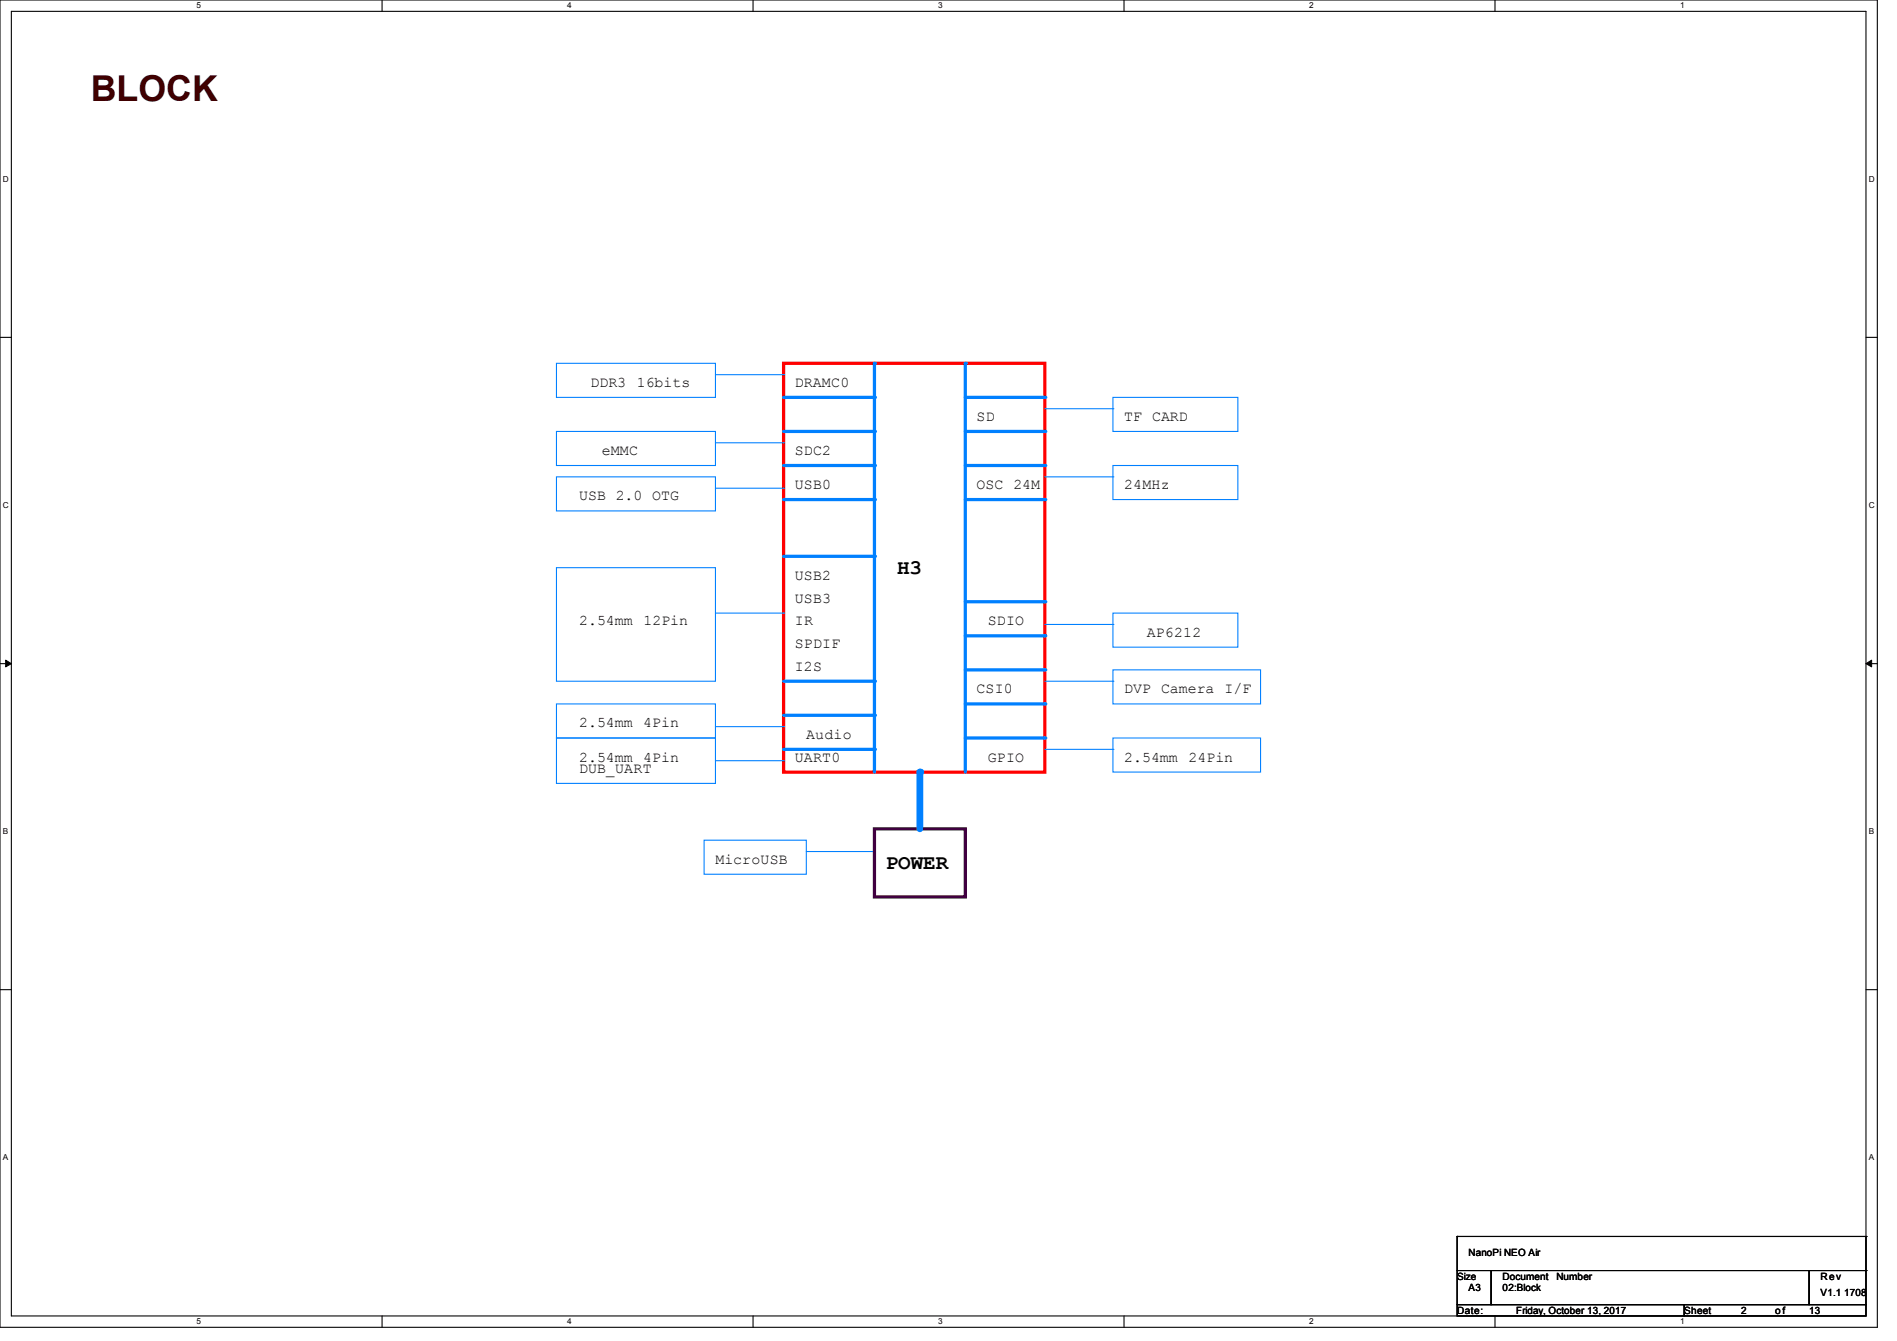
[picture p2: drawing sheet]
<svg xmlns="http://www.w3.org/2000/svg" width="297mm" height="210mm" viewBox="0 0 297 210" stroke-linecap="round" stroke-linejoin="round" font-family="sans-serif">
<path d="M0 0h293.9v207.9h-293.9zM1.8 1.8h290.3v204.3h-290.3z" fill="none" stroke="#000" stroke-width=".17"/>
<g fill="#fff">
<path d="M30.8 .2h.7v1.4h-.7z"/>
<path d="M30.8 206.2h.7v1.4h-.7z"/>
</g>
<path d="M59.8 0v1.8M59.8 206.1v1.8" fill="none" stroke="#000" stroke-width=".17"/>
<g fill="#fff">
<path d="M88.8 .2h.7v1.4h-.7z"/>
<path d="M88.8 206.2h.7v1.4h-.7z"/>
</g>
<path d="M117.9 0v1.8M117.9 206.1v1.8" fill="none" stroke="#000" stroke-width=".17"/>
<g fill="#fff">
<path d="M146.9 .2h.7v1.4h-.7z"/>
<path d="M146.9 206.2h.7v1.4h-.7z"/>
</g>
<path d="M176 0v1.8M176 206.1v1.8" fill="none" stroke="#000" stroke-width=".17"/>
<g fill="#fff">
<path d="M205 .2h.7v1.4h-.7z"/>
<path d="M205 206.2h.7v1.4h-.7z"/>
</g>
<path d="M234.1 0v1.8M234.1 206.1v1.8" fill="none" stroke="#000" stroke-width=".17"/>
<g fill="#fff">
<path d="M263.1 .2h.6v1.4h-.6z"/>
<path d="M263.1 206.2h.6v1.4h-.6z"/>
<path d="M.5 27.3h.9v1.4h-.9z"/>
<path d="M292.6 27.3h.9v1.4h-.9z"/>
<path d="M.5 78.4h.9v1.4h-.9z"/>
<path d="M292.6 78.4h.9v1.4h-.9z"/>
</g>
<path d="M0 52.8h1.8M292.1 52.8h1.8" fill="none" stroke="#000" stroke-width=".17"/>
<g fill="#fff">
<path d="M.5 129.5h.8v1.4h-.8z"/>
<path d="M292.6 129.5h.8v1.4h-.8z"/>
</g>
<path d="M0 103.9h1.8M292.1 103.9h1.8" fill="none" stroke="#000" stroke-width=".17"/>
<path d="M.9 103.4l.9 .5-.9 .5zM292.1 103.9l.9-.5v1z" fill="#000" stroke="#000" stroke-width=".16"/>
<g fill="#fff">
<path d="M.5 180.5h.8v1.4h-.8z"/>
<path d="M292.6 180.5h.8v1.4h-.8z"/>
</g>
<path d="M0 155h1.8M292.1 155h1.8" fill="none" stroke="#000" stroke-width=".17"/>
<path d="M122.7 56.9h40.9v64h-40.9z" fill="none" stroke="#f00" stroke-width=".51"/>
<path d="M122.7 67.6h14.2" fill="none" stroke="#0080ff" stroke-width=".51"/>
<circle cx="136.9" cy="67.6" r=".25" fill="#0080ff"/>
<path d="M122.7 72.9h14.2" fill="none" stroke="#0080ff" stroke-width=".51"/>
<circle cx="136.9" cy="72.9" r=".25" fill="#0080ff"/>
<path d="M163.6 64h10.6M174.2 62.2h19.6v5.4h-19.6zM174.2 64h.1M112 96h10.7M122.7 96h.1" fill="none" stroke="#0080ff" stroke-width=".17"/>
<path d="M151.1 72.9h12.5" fill="none" stroke="#0080ff" stroke-width=".51"/>
<circle cx="163.6" cy="72.9" r=".25" fill="#0080ff"/>
<path d="M151.1 78.2h12.5" fill="none" stroke="#0080ff" stroke-width=".51"/>
<circle cx="163.6" cy="78.2" r=".25" fill="#0080ff"/>
<path d="M163.6 74.7h10.6M174.2 72.9h19.6v5.3h-19.6zM174.2 74.7h.1" fill="none" stroke="#0080ff" stroke-width=".17"/>
<path d="M122.7 112h14.2" fill="none" stroke="#0080ff" stroke-width=".51"/>
<circle cx="136.9" cy="112" r=".25" fill="#0080ff"/>
<path d="M151.1 99.6h12.5" fill="none" stroke="#0080ff" stroke-width=".51"/>
<circle cx="163.6" cy="99.6" r=".25" fill="#0080ff"/>
<path d="M151.1 94.2h12.5" fill="none" stroke="#0080ff" stroke-width=".51"/>
<circle cx="163.6" cy="94.2" r=".25" fill="#0080ff"/>
<path d="M151.1 104.9h12.5" fill="none" stroke="#0080ff" stroke-width=".51"/>
<circle cx="163.6" cy="104.9" r=".25" fill="#0080ff"/>
<path d="M87.1 67.6h24.9v5.3h-24.9zM112 69.3h10.7M122.7 69.3h.1" fill="none" stroke="#0080ff" stroke-width=".17"/>
<path d="M136.9 56.9v64" fill="none" stroke="#0080ff" stroke-width=".51"/>
<circle cx="136.9" cy="56.9" r=".25" fill="#0080ff"/>
<path d="M110.2 131.6h16v5.3h-16zM126.2 133.3h10.7M136.9 133.3h.1" fill="none" stroke="#0080ff" stroke-width=".17"/>
<path d="M151.1 67.6h12.5" fill="none" stroke="#0080ff" stroke-width=".51"/>
<circle cx="163.6" cy="67.6" r=".25" fill="#0080ff"/>
<path d="M151.1 62.2h12.5" fill="none" stroke="#0080ff" stroke-width=".51"/>
<circle cx="163.6" cy="62.2" r=".25" fill="#0080ff"/>
<path d="M87.1 56.9h24.9v5.3h-24.9zM112 58.7h10.7M122.7 58.7h.1" fill="none" stroke="#0080ff" stroke-width=".17"/>
<path d="M122.7 62.2h14.2" fill="none" stroke="#0080ff" stroke-width=".51"/>
<circle cx="136.9" cy="62.2" r=".25" fill="#0080ff"/>
<path d="M136.9 129.8h14.2v10.7h-14.2z" fill="none" stroke="#400040" stroke-width=".51"/>
<path d="M144 120.9v8.9" fill="none" stroke="#0080ff" stroke-width="1.1"/>
<circle cx="144" cy="120.9" r=".53" fill="#0080ff"/>
<path d="M151.1 56.9v64" fill="none" stroke="#0080ff" stroke-width=".51"/>
<circle cx="151.1" cy="56.9" r=".25" fill="#0080ff"/>
<path d="M87.1 74.7h24.9v5.3h-24.9zM112 76.5h10.7M122.7 76.5h.1" fill="none" stroke="#0080ff" stroke-width=".17"/>
<path d="M122.7 78.2h14.2" fill="none" stroke="#0080ff" stroke-width=".51"/>
<circle cx="136.9" cy="78.2" r=".25" fill="#0080ff"/>
<path d="M151.1 110.2h12.5" fill="none" stroke="#0080ff" stroke-width=".51"/>
<circle cx="163.6" cy="110.2" r=".25" fill="#0080ff"/>
<path d="M163.6 106.7h10.6M163.6 117.3h10.6M174.2 104.9h23.2v5.3h-23.2zM174.2 115.6h23.2v5.3h-23.2zM174.2 106.7h.1M174.2 117.3h.1" fill="none" stroke="#0080ff" stroke-width=".17"/>
<path d="M151.1 115.6h12.5" fill="none" stroke="#0080ff" stroke-width=".51"/>
<circle cx="163.6" cy="115.6" r=".25" fill="#0080ff"/>
<path d="M122.7 87.1h14.2" fill="none" stroke="#0080ff" stroke-width=".51"/>
<circle cx="136.9" cy="87.1" r=".25" fill="#0080ff"/>
<path d="M87.1 88.9h24.9v17.8h-24.9zM163.6 97.8h10.6M174.2 96h19.6v5.3h-19.6zM174.2 97.8h.1" fill="none" stroke="#0080ff" stroke-width=".17"/>
<path d="M122.7 106.7h14.2" fill="none" stroke="#0080ff" stroke-width=".51"/>
<circle cx="136.9" cy="106.7" r=".25" fill="#0080ff"/>
<path d="M122.7 117.3h14.2" fill="none" stroke="#0080ff" stroke-width=".51"/>
<circle cx="136.9" cy="117.3" r=".25" fill="#0080ff"/>
<path d="M87.1 115.6h24.9v7.1h-24.9zM87.1 110.2h24.9v5.4h-24.9zM112 119.1h10.7M112 113.8h10.7M122.7 119.1h.1M122.7 113.8h.1" fill="none" stroke="#0080ff" stroke-width=".17"/>
<path d="M228.1 199h5.4v5.3h-5.4zM228.1 193.6h.1M228.1 193.6v5.4M228.1 193.6h64M233.5 199h49.8v5.3h-49.8zM283.3 199h8.8v5.3h-8.8zM292.1 193.6h.1M292.1 199h.1M292.1 193.6v5.4M228.1 204.3h35.6v1.8h-35.6zM263.7 204.3h28.4v1.8h-28.4z" fill="none" stroke="#000" stroke-width=".17"/>
<text font-size="5.6" fill="#400000" x="14.2" y="15.8">BLOCK</text>
<g font-size="3.3">
<text x="140.5" y="89.8">H3</text>
<text x="138.7" y="136.1">POWER</text>
</g>
<g font-size="2.3">
<text x="92.5" y="60.6">DDR3</text>
<text x="99.7" y="60.6">16bits</text>
<text x="124.5" y="60.6">DRAMC0</text>
<text x="152.9" y="65.9">SD</text>
<text x="176" y="65.9">TF CARD</text>
<text x="94.2" y="71.2">eMMC</text>
<text x="124.5" y="71.2">SDC2</text>
<text x="124.5" y="76.6">USB0</text>
<text x="152.9" y="76.6">OSC 24M</text>
<text x="176" y="76.6">24MHz</text>
<text x="90.7" y="78.4">USB 2.0 OTG</text>
<text x="124.5" y="94.4">USB3</text>
<text x="124.5" y="90.8">USB2</text>
<text x="90.7" y="97.9">2.54mm</text>
<text x="100.8" y="97.9">12Pin</text>
<text x="124.5" y="97.9">IR</text>
<text x="124.5" y="101.5">SPDIF</text>
<text x="154.7" y="97.9">SDIO</text>
<text x="179.6" y="99.7">AP6212</text>
<text x="124.5" y="105">I2S</text>
<text x="90.7" y="113.9">2.54mm</text>
<text x="100.7" y="113.9">4Pin</text>
<text x="152.9" y="108.6">CSI0</text>
<text x="176" y="108.6">DVP Camera I/F</text>
<text x="90.7" y="119.3">2.54mm</text>
<text x="100.7" y="119.3">4Pin</text>
<text x="124.5" y="119.3">UART0</text>
<text x="126.2" y="115.7">Audio</text>
<text x="154.7" y="119.3">GPIO</text>
<text x="176" y="119.3">2.54mm</text>
<text x="186.1" y="119.3">24Pin</text>
<text x="90.7" y="121">DUB_UART</text>
<text x="112" y="135.3">MicroUSB</text>
</g>
<g font-size="1.6">
<text x="229.9" y="196.7">NanoPi NEO Air</text>
<text x="228.1" y="200.4">Size</text>
<text x="229.9" y="202.2">A3</text>
<text x="235.2" y="200.4">Document</text>
<text x="235.3" y="202.2">02:Block</text>
<text x="243.7" y="200.4">Number</text>
<text x="285" y="200.4">Rev</text>
<text x="285" y="202.9">V1.1 1708</text>
<text x="228.1" y="205.7">Date:</text>
<text x="237.4" y="205.7">Friday, October 13, 2017</text>
<text x="263.7" y="205.7">Sheet</text>
<text x="272.6" y="205.7">2</text>
<text x="277.9" y="205.7">o f</text>
<text x="283.3" y="205.7">13</text>
</g>
<g font-size="1.3">
<text x="30.8" y="1.3">5</text>
<text x="88.8" y="1.3">4</text>
<text x="146.9" y="1.3">3</text>
<text x="205" y="1.3">2</text>
<text x="263.1" y="1.3">1</text>
<text x=".5" y="28.4">D</text>
<text x="292.6" y="28.4">D</text>
<text x=".5" y="79.5">C</text>
<text x="292.6" y="79.5">C</text>
<text x=".5" y="130.6">B</text>
<text x="292.6" y="130.6">B</text>
<text x=".5" y="181.7">A</text>
<text x="292.6" y="181.7">A</text>
<text x="30.8" y="207.4">5</text>
<text x="88.8" y="207.4">4</text>
<text x="146.9" y="207.4">3</text>
<text x="205" y="207.4">2</text>
<text x="263.1" y="207.4">1</text>
</g>
</svg>
